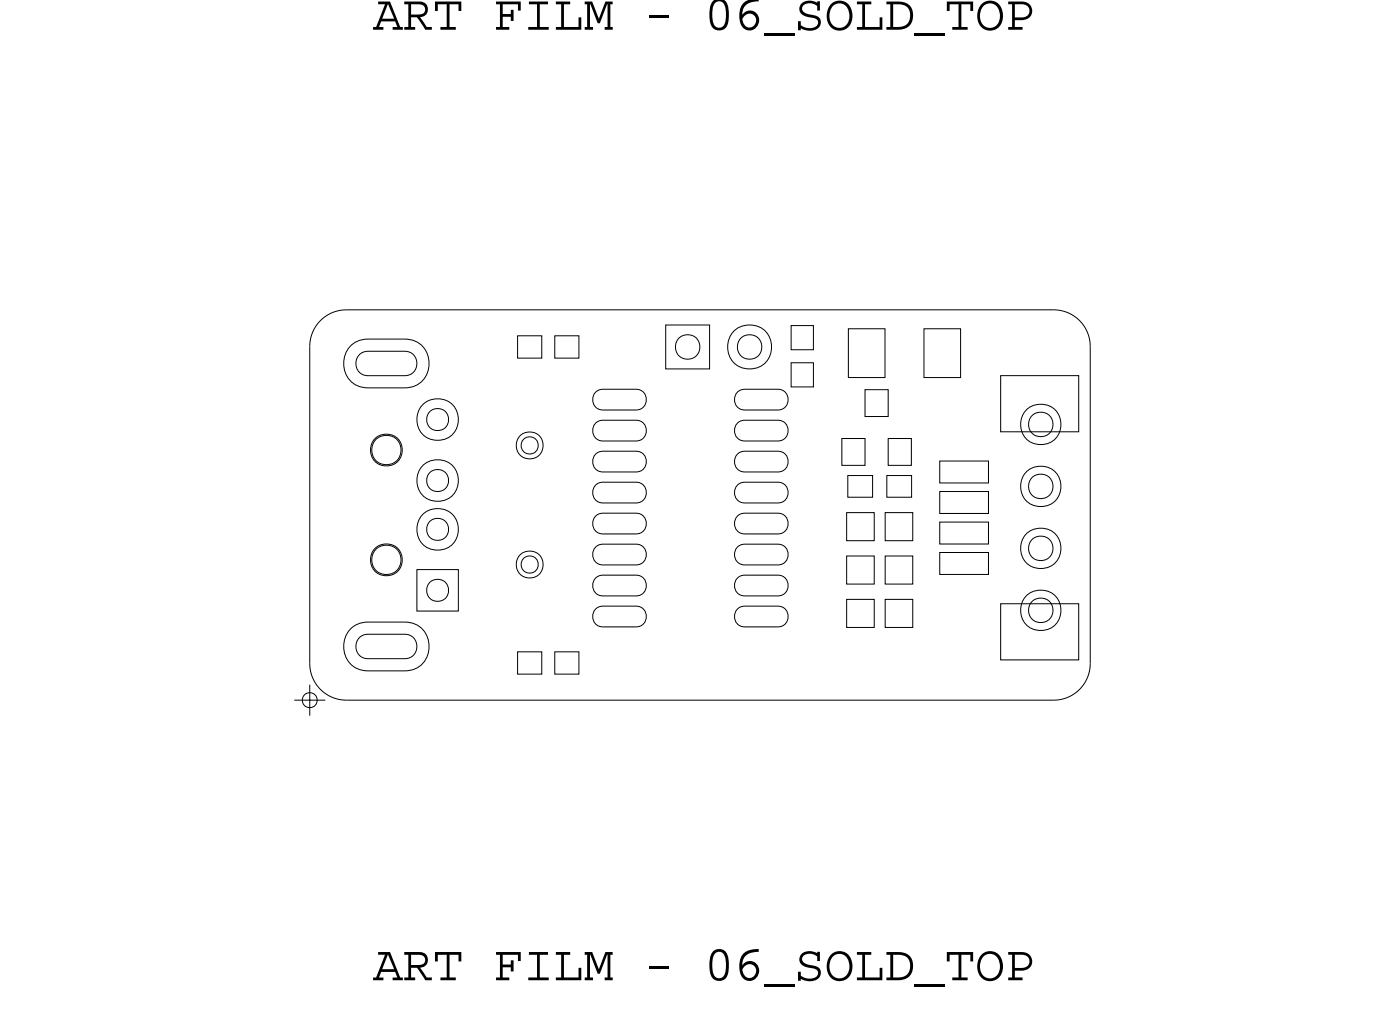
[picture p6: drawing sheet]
<svg xmlns="http://www.w3.org/2000/svg" width="57mm" height="41mm" viewBox="0 0 57 41" stroke-linecap="round" stroke-linejoin="round" font-family="sans-serif">
<!-- layer: Board Outline -->
<path d="M12.7 14.2v13zM14.2 12.7h29zM14.2 12.7a1.5 1.5 0 0 0-1.5 1.5M43.2 12.7a1.5 1.5 0 0 1 1.5 1.5M44.7 14.2v13zM12.7 27.2a1.5 1.5 0 0 0 1.5 1.5M14.2 28.7h29zM44.7 27.2a1.5 1.5 0 0 1-1.5 1.5" fill="none" stroke="#000" stroke-width=".04"/>
<!-- layer: Nets -->
<g fill="none" stroke="#000" stroke-width=".04">
<path d="M14.3 14.3l.3-.3 .5-.1h1.5a1 1 0 0 1 1 1 1 1 0 0 1-1 1h-1.5a1 1 0 0 1-.9-.5 1 1 0 0 1 .1-1.1zM14.8 14.5l.3-.1h1.5l.3 .1 .2 .3v.2l-.2 .3-.3 .1h-1.5l-.3-.1-.2-.3v-.2zM21.2 13.8h1v.9h-1zM21.5 18l.2-.1 .3 .1 .1 .3-.1 .2-.3 .1-.2-.1-.1-.2zM22.7 13.8h1v.9h-1zM24.5 17.3l.2-.1h1.4l.2 .1 .2 .2v.3l-.2 .2-.2 .1h-1.4l-.2-.1-.2-.2v-.3zM24.5 18.6l.2-.1h1.4l.2 .1 .2 .2v.2l-.2 .3h-.2h-1.4h-.2l-.2-.3v-.2zM24.5 19.9l.2-.1h1.4l.2 .1 .2 .2v.2l-.2 .2-.2 .1h-1.4l-.2-.1-.2-.2v-.2zM24.5 16h.2h1.4h.2l.2 .3v.2l-.2 .2-.2 .1h-1.4l-.2-.1-.2-.2v-.2zM27.3 13.3h1.8v1.8h-1.8zM30.3 16h.2h1.4h.3l.1 .3v.2l-.1 .2-.3 .1h-1.4l-.2-.1-.2-.2v-.2zM30.3 17.3l.2-.1h1.4l.3 .1 .1 .2v.3l-.1 .2-.3 .1h-1.4l-.2-.1-.2-.2v-.3z"/>
<path d="M30.3 18.6l.2-.1h1.4l.3 .1 .1 .2v.2l-.1 .3h-.3h-1.4h-.2l-.2-.3v-.2zM30.3 19.9l.2-.1h1.4l.3 .1 .1 .2v.2l-.1 .2-.3 .1h-1.4l-.2-.1-.2-.2v-.2zM32.4 14.9h1v1h-1zM32.4 13.3h1v1h-1zM34.5 18h1v1.1h-1zM34.8 19.5h1v.9h-1zM34.8 13.5h1.5v2h-1.5zM35.5 16h.9v1.1h-.9zM36.4 19.5h1v.9h-1zM36.4 18h1v1.1h-1zM37.9 13.5h1.5v2h-1.5zM38.5 18.9h2v.9h-2z"/>
<path d="M41 15.4h3.2v2.3h-3.2zM14.3 25.9l.3-.3 .5-.1h1.5a1 1 0 0 1 1 1 1 1 0 0 1-1 1h-1.5a1 1 0 0 1-.9-.5 1 1 0 0 1 .1-1.1zM14.8 26.1l.3-.1h1.5l.3 .1 .2 .3v.2l-.2 .3-.3 .1h-1.5l-.3-.1-.2-.3v-.2zM17.1 23.3h1.7v1.7h-1.7zM21.2 26.7h1v.9h-1zM21.5 22.9l.2-.1 .3 .1 .1 .2-.1 .3-.3 .1-.2-.1-.1-.3zM22.7 26.7h1v.9h-1zM24.5 22.4l.2-.1h1.4l.2 .1 .2 .2v.3l-.2 .2-.2 .1h-1.4l-.2-.1-.2-.2v-.3zM24.5 21.1l.2-.1h1.4l.2 .1 .2 .2v.3l-.2 .2-.2 .1h-1.4l-.2-.1-.2-.2v-.3zM24.5 23.7l.2-.1h1.4l.2 .1 .2 .2v.2l-.2 .2-.2 .1h-1.4l-.2-.1-.2-.2v-.2zM24.5 24.9l.2-.1h1.4l.2 .1 .2 .2v.3l-.2 .2-.2 .1h-1.4l-.2-.1-.2-.2v-.3zM30.3 21.1l.2-.1h1.4l.3 .1 .1 .2v.3l-.1 .2-.3 .1h-1.4l-.2-.1-.2-.2v-.3z"/>
<path d="M30.3 22.4l.2-.1h1.4l.3 .1 .1 .2v.3l-.1 .2-.3 .1h-1.4l-.2-.1-.2-.2v-.3zM30.3 23.7l.2-.1h1.4l.3 .1 .1 .2v.2l-.1 .2-.3 .1h-1.4l-.2-.1-.2-.2v-.2zM30.3 24.9l.2-.1h1.4l.3 .1 .1 .2v.3l-.1 .2-.3 .1h-1.4l-.2-.1-.2-.2v-.3zM34.7 24.6h1.1v1.1h-1.1zM34.7 22.8h1.1v1.1h-1.1zM34.7 21h1.1v1.2h-1.1zM36.3 24.6h1.1v1.1h-1.1zM36.3 22.8h1.1v1.1h-1.1zM36.3 21h1.1v1.2h-1.1zM38.5 21.4h2v.9h-2zM38.5 20.1h2v.9h-2zM38.5 22.6h2v.9h-2z"/>
<path d="M41 24.7h3.2v2.3h-3.2z"/>
<circle cx="15.8" cy="18.5" r=".66"/>
<circle cx="15.8" cy="18.5" r=".6"/>
<circle cx="17.9" cy="17.2" r=".45"/>
<circle cx="17.9" cy="19.7" r=".45"/>
<circle cx="17.9" cy="19.7" r=".86"/>
<circle cx="17.9" cy="17.2" r=".86"/>
<circle cx="21.7" cy="18.3" r=".55"/>
<circle cx="28.2" cy="14.2" r=".5"/>
<circle cx="30.7" cy="14.2" r=".91"/>
<circle cx="30.7" cy="14.2" r=".5"/>
<circle cx="42.7" cy="19.9" r=".5"/>
<circle cx="42.7" cy="17.4" r=".5"/>
<circle cx="42.7" cy="19.9" r=".83"/>
<circle cx="42.7" cy="17.4" r=".83"/>
<circle cx="15.8" cy="23" r=".66"/>
<circle cx="15.8" cy="23" r=".6"/>
<circle cx="17.9" cy="24.2" r=".45"/>
<circle cx="17.9" cy="21.7" r=".45"/>
<circle cx="17.9" cy="21.7" r=".86"/>
<circle cx="21.7" cy="23.1" r=".55"/>
<circle cx="42.7" cy="25" r=".5"/>
<circle cx="42.7" cy="22.5" r=".5"/>
<circle cx="42.7" cy="22.5" r=".83"/>
<circle cx="42.7" cy="25" r=".83"/>
</g>
<!-- layer: Drawing Origin -->
<path d="M12.1 28.7h1.2M12.5 28.5l.2-.1 .2 .1 .1 .2-.1 .2-.2 .1-.2-.1-.1-.2zM12.7 28.1v1.2" fill="none" stroke="#000" stroke-width=".04"/>
<g font-size="2.1">
<text x="15.3" y="1.2">ART FILM - 06_SOLD_TOP</text>
<text x="15.3" y="40.2">ART FILM - 06_SOLD_TOP</text>
</g>
</svg>
